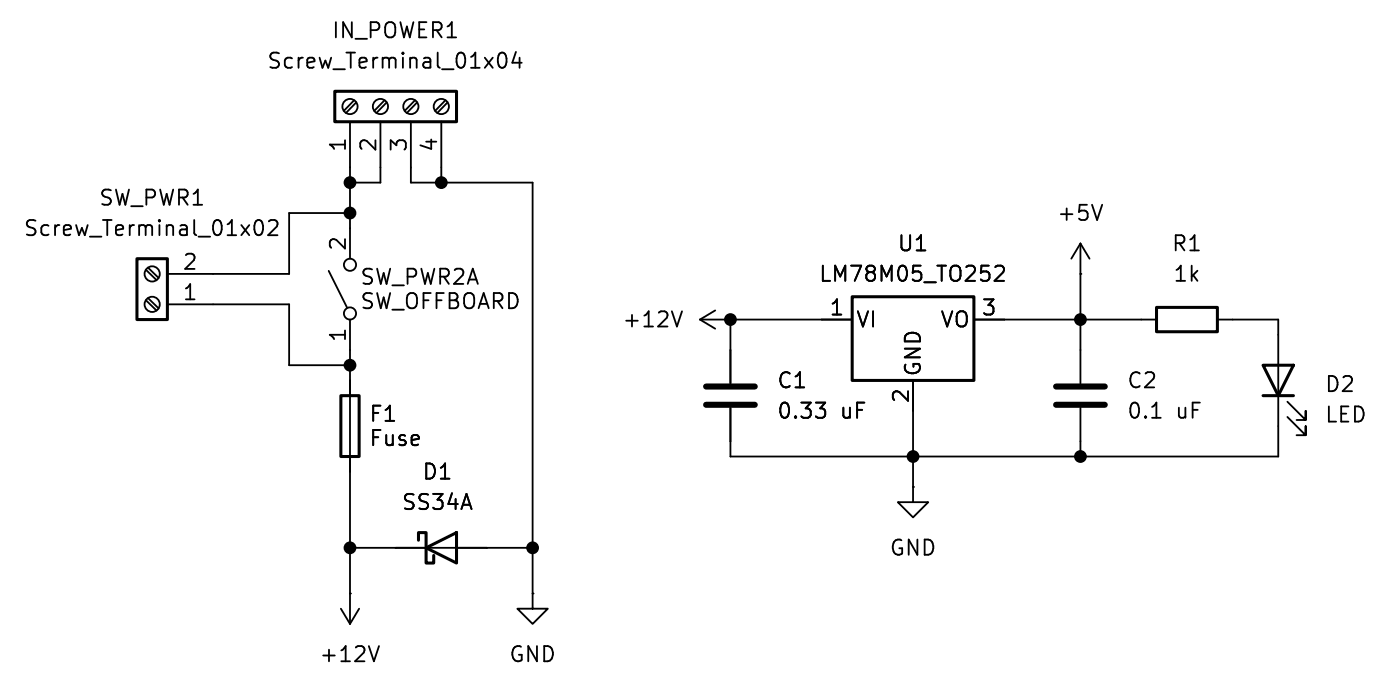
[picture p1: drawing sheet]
<svg xmlns="http://www.w3.org/2000/svg" width="117mm" height="58mm" viewBox="0 0 117 58" stroke-linecap="round" stroke-linejoin="round" font-family="sans-serif">
<g fill="none" stroke="#000" stroke-width=".15">
<path d="M21.3 18.5a.3 .3 0 0 1 .4-.1 .3 .3 0 0 1 .2 .2 .66 .66 0 0 1-.4 1 .77 .77 0 0 1-.2-1.1zM22.4 18.5l.2-.1h.4a.34 .34 0 0 1 .1 .5l-.7 .7h.8M29.2 10.2v11.4M29.2 17.8h-5.1v5.1h-10.1M29.5 8.4l-.8 .8M29.7 8.6l-.8 .8M31.7 10.2v5h-2.5M32.1 8.4l-.9 .8M32.3 8.6l-.9 .8M34.3 10.2v5h10.1v34.3M34.6 8.4l-.8 .8M34.8 8.6l-.8 .8"/>
<path d="M36.8 10.2v5M37.2 8.4l-.9 .8M37.3 8.6l-.8 .8M41.7 4.5a.3 .3 0 0 1 .3-.1 .3 .3 0 0 1 .2 .2 .66 .66 0 0 1-.4 1.1 .77 .77 0 0 1-.1-1.2zM43.1 4.3l-.3 .9h.7M43.4 4.8v.9M92 17.1l-.4 1.3M12.2 22.5l.9 .9M12.2 25.1l.9 .8M12.4 22.4l.8 .8M12.4 24.9l.8 .8M14 25.4h10.1v5.1h5.1"/>
<path d="M27.4 22.6l1.6 3.1M29.2 26.7v25.4M56.9 26l-.4 1.2M58.4 26.7l1.3 .7M58.4 26.7h12.7M59.7 25.9l-1.3 .8M61 26.7h.1M61 26.7v5.3M68.1 33.6h.8l-.5 .5M68.8 34.1l.1 .2v.3l-.1 .2M76.2 31.8v8.8M81.3 26.7h15.2"/>
<path d="M83.1 22.3l.1-.1h.5a.34 .34 0 0 1 0 .5l-.7 .7h.8M90.2 22.9h.1M90.2 20.3v11.7M90.2 34v4.1M90.2 20.3l-.8 1.3M90.2 20.3l.7 1.3M96.1 34.9h.8M101.6 26.7h5.1v11.4h-45.7v-4.1M107.4 34.8l1.6 1.5v-.7v.7h-.8M107.4 33.5l1.6 1.6v-.8v.8h-.8M28.4 50.8l.8 1.3M29.2 49.5h.1"/>
<path d="M29.2 45.7h15.2M30 50.8l-.8 1.3M31.6 53.9l-.4 1.3M44.4 49.5v1.3h1.3l-1.3 1.3-1.2-1.3h1.2M44.4 49.5h.1M76.2 40.6v1.3h1.3l-1.3 1.3-1.3-1.3h1.3M76.2 40.6h.1"/>
<circle cx="29.2" cy="8.9" r=".63"/>
<circle cx="31.7" cy="8.9" r=".63"/>
<circle cx="34.3" cy="8.9" r=".63"/>
<circle cx="36.8" cy="8.9" r=".63"/>
<circle cx="12.7" cy="22.9" r=".63"/>
<circle cx="12.7" cy="25.4" r=".63"/>
<circle cx="29.2" cy="22.1" r=".51"/>
<circle cx="29.2" cy="26.2" r=".51"/>
</g>
<path d="M27.9 7.6h10.2v2.6h-10.2zM11.4 21.6h2.6v5.1h-2.6zM28.4 33h1.6v5.1h-1.6zM71.1 24.8h10.2v7h-10.2zM96.5 25.7h5.1v2h-5.1zM105.4 30.5h2.5l-1.2 2.5zM105.4 33h2.5M34.9 45.1v-.6h.7v2.5h.6v-.6M35.6 45.7l2.5-1.2v2.5z" fill="none" stroke="#000" stroke-width=".25"/>
<path d="M58.9 33.8h4.1M58.9 32.3h4.1M88.1 33.8h4.1M88.1 32.3h4.1" fill="none" stroke="#000" stroke-width=".51"/>
<g fill="#000" stroke="#000" stroke-width=".15">
<circle cx="29.2" cy="17.8" r=".46"/>
<circle cx="29.2" cy="15.2" r=".46"/>
<circle cx="36.8" cy="15.2" r=".46"/>
<circle cx="29.2" cy="30.5" r=".46"/>
<circle cx="61" cy="26.7" r=".46"/>
<circle cx="76.2" cy="38.1" r=".46"/>
<circle cx="90.2" cy="26.7" r=".46"/>
<circle cx="90.2" cy="38.1" r=".46"/>
<circle cx="29.2" cy="45.7" r=".46"/>
<circle cx="44.4" cy="45.7" r=".46"/>
</g>
<g font-size="1.8">
<text x="22.2" y="5.9">Screw_Terminal_01x04</text>
<text x="27.6" y="3.4">IN_POWER1</text>
<text x="8.2" y="17.4">SW_PWR1</text>
<text x="29" y="12.8" transform="rotate(-90 29 12.8)">1</text>
<text x="31.5" y="12.8" transform="rotate(-90 31.5 12.8)">2</text>
<text x="34" y="12.8" transform="rotate(-90 34 12.8)">3</text>
<text x="36.6" y="12.8" transform="rotate(-90 36.6 12.8)">4</text>
<text x="1.9" y="19.9">Screw_Terminal_01x02</text>
<text x="15.2" y="22.6">2</text>
<text x="29" y="21" transform="rotate(-90 29 21)">2</text>
<text x="30" y="24">SW_PWR2A</text>
<text x="68.3" y="23.7">LM78M05_TO252</text>
<text x="74.8" y="21.2">U1</text>
<text x="88.1" y="18.6">+5V</text>
<text x="97.7" y="21.2">R1</text>
<text x="97.8" y="23.7">1k</text>
<text x="15.2" y="25.1">1</text>
<text x="29" y="28.6" transform="rotate(-90 29 28.6)">1</text>
<text x="30" y="26">SW_OFFBOARD</text>
<text x="51.9" y="27.5">+12V</text>
<text x="69.1" y="26.4">1</text>
<text x="71.4" y="27.5">VI</text>
<text x="78.4" y="27.5">VO</text>
<text x="81.8" y="26.4">3</text>
<text x="30.7" y="35.4">F1</text>
<text x="64.8" y="32.6">C1</text>
<text x="64.8" y="35.2">0.33</text>
<text x="70.2" y="35.2">uF</text>
<text x="75.9" y="33.7" transform="rotate(-90 75.9 33.7)">2</text>
<text x="77.1" y="31.5" transform="rotate(-90 77.1 31.5)">GND</text>
<text x="94" y="32.6">C2</text>
<text x="94" y="35.2">0.1</text>
<text x="98.2" y="35.2">uF</text>
<text x="110.5" y="32.9">D2</text>
<text x="110.5" y="35.5">LED</text>
<text x="30.7" y="37.4">Fuse</text>
<text x="35.2" y="40.2">D1</text>
<text x="33.4" y="42.8">SS34A</text>
<text x="74.2" y="46.6">GND</text>
<text x="26.6" y="55.5">+12V</text>
<text x="42.4" y="55.5">GND</text>
</g>
</svg>
